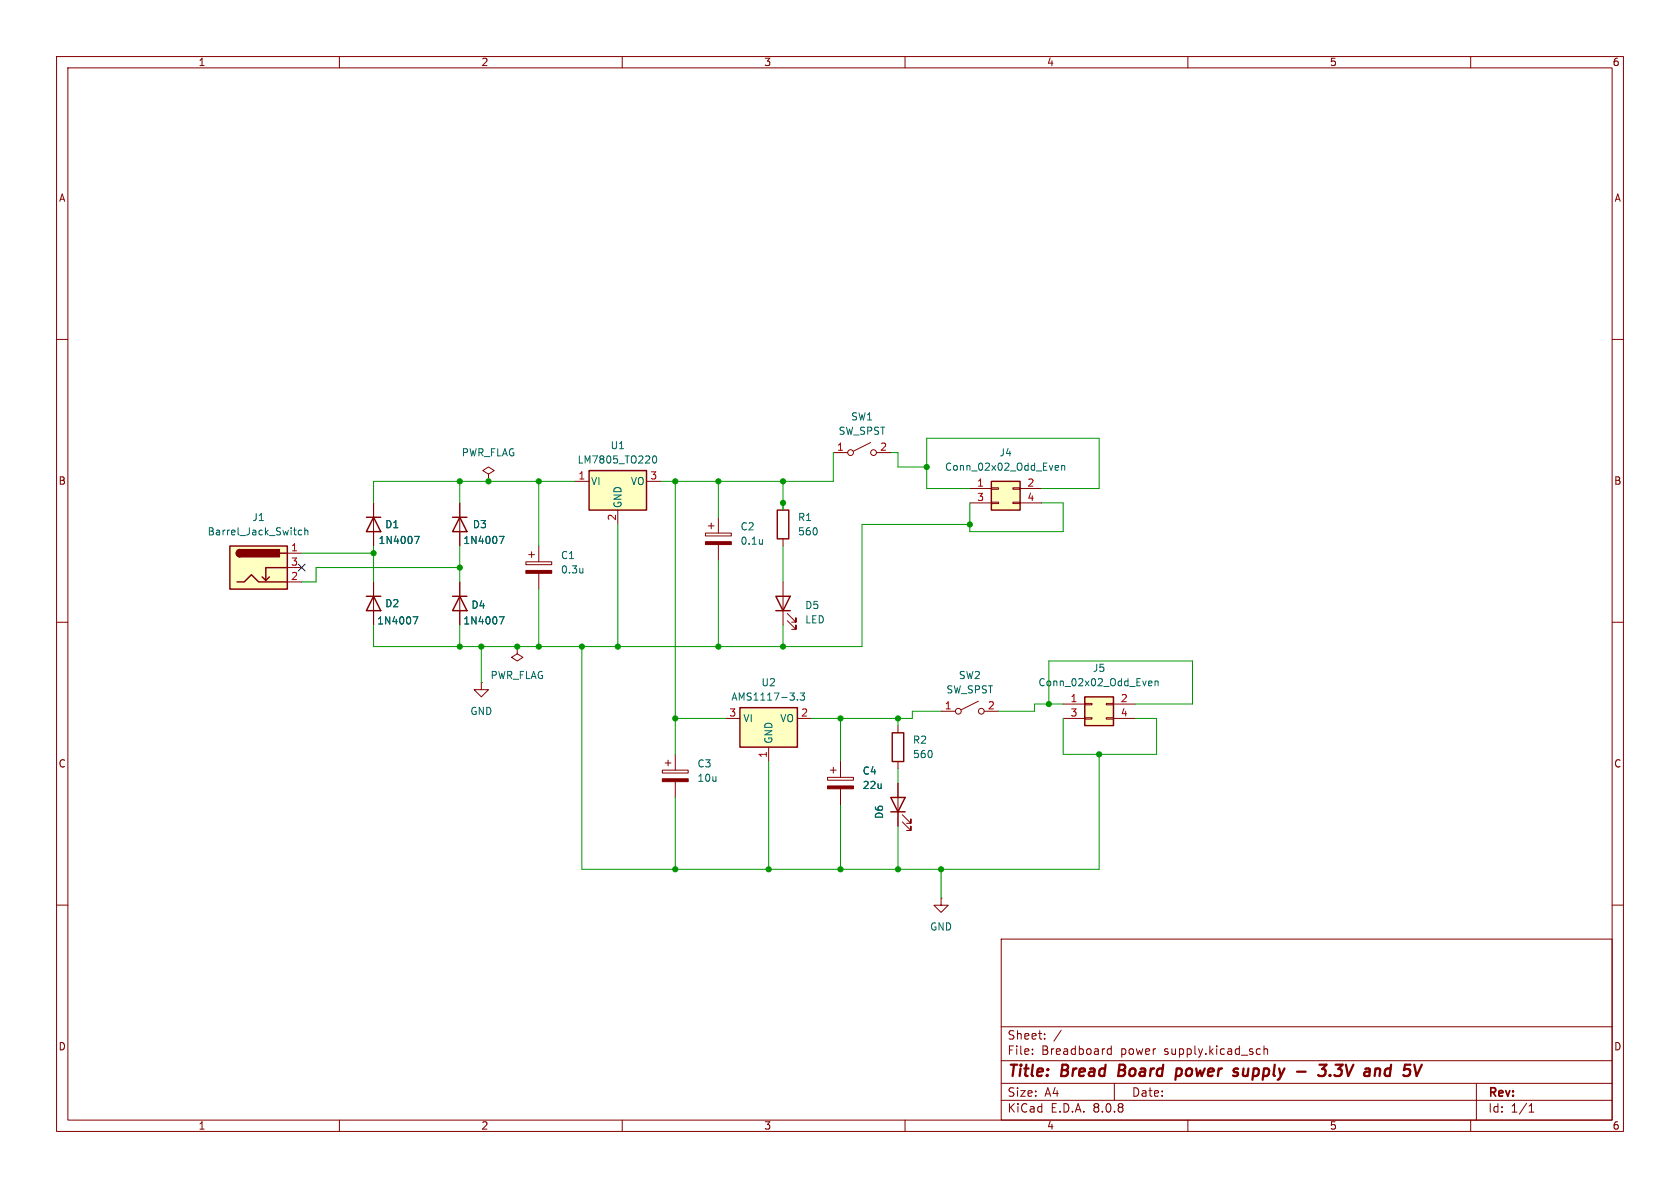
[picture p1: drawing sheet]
<svg xmlns="http://www.w3.org/2000/svg" width="297mm" height="210mm" viewBox="0 0 297 210" stroke-linecap="round" stroke-linejoin="round" font-family="sans-serif">
<g fill="none" stroke="#840000" stroke-width=".18">
<path d="M10 10h277v190h-277zM12 12h273v186h-273zM60 10v2M110 10v2M160 10v2M210 10v2M260 10v2M10 60h2M285 60h2M10 110h2M285 110h2M10 160h2"/>
<path d="M177 166h108v32h-108zM285 160h2M60 198v2M110 198v2M160 198v2M177 194.5h108M177 191.5h108M177 187.5h108M177 181.5h108M182.5 186.3v.1M182.5 185.5v.1M184.7 183.6v.1"/>
<path d="M184.7 182.8v.1M187.6 182.1l-1.3 2M196.5 184.9v1.5M196.5 185.5l-.5-.1-.3 .3v.4l.2 .2h.6M197 191.5v3M210 198v2M222.4 185.4l.4 .1M222.8 186.3l-.4 .1M223.5 185.5l.2-.1 .3 .1 .1 .9M223.5 184.9v1.5M260 198v2M261 191.5v6.5"/>
<path d="M270.3 196.6h.9M270.3 195.5l.4-.4v1.5"/>
</g>
<g fill="none" stroke="#840000" stroke-width=".4">
<path d="M197.9 188.2l-.2 2h.7M207.9 190.1l.2 .1 .5-.1M208 189l.2-.1 .6 .1M208 188.9l-.2 2M219.8 188.9v1.2M229.3 189.4h1.5M233.3 188.2h1.2l-.8 .8M235.1 190l.1 .1-.1 .1M235.1 190l-.1 .1 .1 .1M235.1 190v.2M235.9 190l.3 .2h.5M236.1 188.2h1.3"/>
<path d="M245.3 188.9l-.5 .4v.5l.1 .3 .6 .1"/>
</g>
<path d="M40.6 96.5h10.2v7.6h-10.2z" fill="#ffffc2"/>
<g fill="none" stroke="#840000" stroke-width=".25">
<path d="M40.6 96.5h10.2v7.6h-10.2zM42.4 97.2a.64 .64 0 0 0-.6 .6 .64 .64 0 0 0 .6 .6M49.5 97.8h1.3M64.8 91.4h2.5M66 91.4l1.3 2.6h-2.5zM80 91.4h2.5M81.3 91.4l1.2 2.6h-2.5zM41.9 102.9h1.3l1.2-1.3 1.3 1.3h5.1M47.6 102l-.6 .6M50.8 100.3h-3.8v2.3l-.6-.6M64.8 105.4h2.5M66 105.4l1.3 2.6h-2.5z"/>
<path d="M80 105.4h2.5M81.3 105.4l1.2 2.6h-2.5zM157.7 129.5h2.1v5.1h-2.1zM157.5 141h2.5l-1.3 2.5zM157.5 143.5h2.5"/>
</g>
<g fill="#840000" stroke="#840000" stroke-width=".25">
<path d="M42 97.3l.4-.1v1.2a.63 .63 0 0 1-.6-.4 .63 .63 0 0 1 .2-.7z"/>
<path d="M42.4 97.2h7v1.2h-7z"/>
</g>
<g fill="none" stroke="#840000" stroke-width=".18">
<path d="M153.9 78.2l-3 1.6M50.8 97.8h2.5M66 88.9v7.6M81.3 88.9v7.6M86.4 83.8l1-.6-1-.6-1.1 .6 1.1 .6v1.3M86.4 85.1h.1M93 99.3h4.5v.5h-4.5zM93.5 98h1M94 97.5v1.1M95.2 96.5v2.8M147.3 80h2.6M154.9 80h2.6"/>
<path d="M50.8 102.9h2.5M50.8 100.3h2.5M66 102.9v7.6M81.3 102.9v7.6M91.4 114.3v1.3l1.1 .6-1.1 .6-1-.6 1-.6M91.4 114.3h.1M95.2 101.3v2.8M85.1 120.7v1.2h1.3l-1.3 1.3-1.3-1.3h1.3M85.1 120.7h.1M146.3 137.4h4.6v.5h-4.6zM146.8 136.1h1M147.3 135.6v1.1"/>
<path d="M148.6 134.6v2.8M148.6 139.4v2.8M158.7 128.3v1.2M158.7 134.6v1.3M158.7 138.4v7.7M166.4 125.7h2.5M173 124l-3.1 1.5M174 125.7h2.5M159.5 145.3l1.5 1.5v-.7v.7h-.7M159.5 144l1.5 1.5v-.7v.7h-.7M166.4 158.8v1.2h1.2l-1.2 1.3-1.3-1.3h1.3M166.4 158.8h.1"/>
<circle cx="150.4" cy="80" r=".51"/>
<circle cx="154.4" cy="80" r=".51"/>
<circle cx="169.4" cy="125.7" r=".51"/>
<circle cx="173.5" cy="125.7" r=".51"/>
</g>
<path d="M53.3 93.8l-.3-.1-.3 .3 .2 .5h.4M53.9 93.8l.2-.1 .3 .1v.8M53.9 93.3v1.3M73.3 94.8h.8l-.5 1.3M88.3 94.8h.8l-.5 1.3M73 109h.9l-.6 1.3M88.3 109h.8l-.5 1.3M103 100.4v.9M103 101.2h.1" fill="none" stroke="#006464" stroke-width=".18"/>
<g fill="#840000" stroke="#840000" stroke-width=".18">
<path d="M93 100.8h4.5v.5h-4.5z"/>
<path d="M146.3 138.9h4.6v.5h-4.6z"/>
</g>
<path d="M191.8 123.2h5v5.1h-5z" fill="#ffffc2"/>
<g fill="none" stroke="#840000" stroke-width=".18">
<path d="M124.7 94.2h4.6v.5h-4.6zM125.2 93h1M125.7 92.5v1M127 91.4v2.8M127 96.3v2.8M188 124.5h3.8M188 127h3.8M191.8 126.9h1.2v.2h-1.2zM191.8 124.3h1.2v.3h-1.2zM195.6 126.9h1.2v.2h-1.2zM195.6 124.3h1.2v.3h-1.2zM196.8 124.5h3.9"/>
<path d="M196.8 127h3.9"/>
</g>
<path d="M191.8 123.2h5v5.1h-5z" fill="none" stroke="#840000" stroke-width=".25"/>
<path d="M134.8 95.4v.8M134.8 96.1l-.1 .1M203.2 120.4h.4l.1 .3-.7 .1M203.6 121.2h-.4M204.2 120.5l.2-.1h.3v.8M204.2 120.4v.8" fill="none" stroke="#006464" stroke-width=".18"/>
<path d="M124.7 95.8h4.6v.5h-4.6z" fill="#840000" stroke="#840000" stroke-width=".18"/>
<path d="M175.3 85.1h5v5.1h-5z" fill="#ffffc2"/>
<path d="M171.4 86.4h3.9M171.4 88.9h3.9M175.3 88.8h1.2v.2h-1.2zM175.3 86.2h1.2v.3h-1.2zM179.1 88.8h1.2v.2h-1.2zM179.1 86.2h1.2v.3h-1.2zM180.3 86.4h3.8M180.3 88.9h3.8" fill="none" stroke="#840000" stroke-width=".18"/>
<path d="M175.3 85.1h5v5.1h-5z" fill="none" stroke="#840000" stroke-width=".25"/>
<path d="M186.7 82.3h.4v.3l-.6 .1M187.1 83.1h-.4M187.7 82.4l.2-.1h.3v.8M187.7 82.3v.8" fill="none" stroke="#006464" stroke-width=".18"/>
<path d="M130.8 125.1h10.2v7h-10.2z" fill="#ffffc2"/>
<path d="M130.8 125.1h10.2v7h-10.2z" fill="none" stroke="#840000" stroke-width=".25"/>
<path d="M128.3 127h2.5M135.9 132.1v2.5M141 127h2.5" fill="none" stroke="#840000" stroke-width=".18"/>
<path d="M141 123.6v.2M141.5 122.5h.7l-.4 .5 .4 .1v.5l-.2 .2-.5-.2" fill="none" stroke="#006464" stroke-width=".18"/>
<path d="M104.1 83.2h10.2v7h-10.2z" fill="#ffffc2"/>
<path d="M104.1 83.2h10.2v7h-10.2zM137.4 90.2h2v5.1h-2zM137.2 105.4h2.5l-1.3 2.6zM137.2 108h2.5" fill="none" stroke="#840000" stroke-width=".25"/>
<g fill="none" stroke="#840000" stroke-width=".18">
<path d="M66 88.9v2.5M66 94v2.5M81.3 88.9v2.5M81.3 94v2.5M101.6 85.1h2.5M109.2 90.2v2.5M114.3 85.1h2.5M138.4 88.9v1.3M138.4 95.3v1.2M66 102.9v2.5M66 108v2.5M81.3 102.9v2.5"/>
<path d="M81.3 108v2.5M138.4 102.9v7.6M139.2 109.7l1.5 1.6v-.8v.8h-.7M139.2 108.5l1.5 1.5v-.8v.8h-.7M117.1 136.1h4.6v.6h-4.6zM117.6 134.9h1M118.1 134.4v1M119.4 133.4v2.7M119.4 138.2v2.8M148.6 134.6v2.8M148.6 139.4v2.8M158.7 138.4v2.6"/>
<path d="M158.7 143.5v2.6"/>
</g>
<path d="M73.3 94.8h.8l-.5 1.3M88.3 94.8h.8l-.5 1.3M115.5 80.7l.2-.1a.68 .68 0 0 1 .4 .6 .68 .68 0 0 1-.4 .7 .84 .84 0 0 1-.2-1.2zM73 109h.9l-.6 1.3M88.3 109h.8l-.5 1.3" fill="none" stroke="#006464" stroke-width=".18"/>
<path d="M117.1 137.7h4.6v.5h-4.6z" fill="#840000" stroke="#840000" stroke-width=".18"/>
<g fill="none" stroke="#009600" stroke-width=".18">
<path d="M53.3 97.8h12.7M66 96.5v6.4M81.3 85.1v3.8M81.3 96.5v6.4M95.2 85.1v11.4M101.6 85.1h-35.6v3.8M109.2 92.7v21.6M119.4 85.1v48.3M127 85.1v6.3M127 99.1v15.2M138.4 85.1v5.1M138.4 96.5v6.4"/>
<path d="M147.3 80v5.1h-30.5M157.5 80h1.2v2.6h5.1M171.4 92.7h-19v21.6h-86.4v-3.8M171.4 86.4h-7.6v-8.9h30.5v8.9h-10.2M171.4 88.9v5.1h16.6v-5.1h-3.9M81.3 100.3h-25.4v2.6h-2.6M81.3 110.5v3.8M85.1 114.3v6.4M95.2 104.1v10.2M102.9 114.3v39.4h91.4v-20.3M138.4 110.5v3.8M119.4 127h8.9"/>
<path d="M135.9 134.6v19.1M148.6 127v7.6M158.7 127v1.3M158.7 135.9v2.5M166.4 125.7h-5.1v1.3h-17.8M185.4 124.5v-7.7h25.4v7.7h-10.1M188 127v6.4h16.5v-6.4h-3.8M188 124.5h-5.1v1.2h-6.4M119.4 141v12.7M148.6 142.2v11.5M158.7 146.1v7.6M166.4 153.7v5.1"/>
</g>
<path d="M52.7 99.7l1.2 1.2M53.9 99.7l-1.2 1.2" fill="none" stroke="#000084" stroke-width=".18"/>
<g fill="#009600" stroke="#009600" stroke-width=".18">
<circle cx="85.1" cy="114.3" r=".46"/>
<circle cx="81.3" cy="114.3" r=".46"/>
<circle cx="86.4" cy="85.1" r=".46"/>
<circle cx="81.3" cy="85.1" r=".46"/>
<circle cx="66" cy="97.8" r=".46"/>
<circle cx="91.4" cy="114.3" r=".46"/>
<circle cx="95.2" cy="114.3" r=".46"/>
<circle cx="95.2" cy="85.1" r=".46"/>
<circle cx="81.3" cy="100.3" r=".46"/>
<circle cx="148.6" cy="153.7" r=".46"/>
<circle cx="119.4" cy="153.7" r=".46"/>
<circle cx="135.9" cy="153.7" r=".46"/>
<circle cx="158.7" cy="127" r=".46"/>
<circle cx="148.6" cy="127" r=".46"/>
<circle cx="119.4" cy="127" r=".46"/>
<circle cx="138.4" cy="114.3" r=".46"/>
<circle cx="194.3" cy="133.4" r=".46"/>
<circle cx="166.4" cy="153.7" r=".46"/>
<circle cx="158.7" cy="153.7" r=".46"/>
<circle cx="185.4" cy="124.5" r=".46"/>
<circle cx="163.8" cy="82.6" r=".46"/>
<circle cx="171.4" cy="92.7" r=".46"/>
<circle cx="109.2" cy="114.3" r=".46"/>
<circle cx="102.9" cy="114.3" r=".46"/>
<circle cx="127" cy="114.3" r=".46"/>
<circle cx="138.4" cy="88.9" r=".46"/>
<circle cx="127" cy="85.1" r=".46"/>
<circle cx="138.4" cy="85.1" r=".46"/>
<circle cx="119.4" cy="85.1" r=".46"/>
</g>
<g font-size="2.8" fill="#840000">
<text x="178" y="190.9">Title:</text>
<text x="187.7" y="190.9">Bread</text>
<text x="198.6" y="190.9">Board</text>
<text x="209.5" y="190.9">power</text>
<text x="220.5" y="190.9">supply</text>
<text x="232.5" y="190.9">-</text>
<text x="237.3" y="190.9">3.3V</text>
<text x="246.1" y="190.9">and</text>
</g>
<g font-size="2.1" fill="#840000">
<text x="178" y="184">Sheet:</text>
<text x="178" y="186.7">File:</text>
<text x="184.1" y="186.7">Breadboard</text>
<text x="198.2" y="186.7">power</text>
<text x="206" y="186.7">supply.kicad_sch</text>
<text x="178" y="196.9">KiCad</text>
<text x="178" y="194.1">Size:</text>
<text x="184.7" y="194.1">A4</text>
<text x="185.7" y="196.9">E.D.A.</text>
<text x="193.3" y="196.9">8.0.8</text>
<text x="200" y="194.1">Date:</text>
<text x="263" y="194.3">Rev:</text>
<text x="263" y="196.9">Id:</text>
<text x="267.1" y="196.9">1/1</text>
</g>
<g font-size="1.8" fill="#840000">
<text x="35" y="11.9">1</text>
<text x="85" y="11.9">2</text>
<text x="135" y="11.9">3</text>
<text x="185" y="11.9">4</text>
<text x="235" y="11.9">5</text>
<text x="285" y="11.9">6</text>
<text x="10.3" y="35.9">A</text>
<text x="285.3" y="35.9">A</text>
<text x="10.3" y="85.9">B</text>
<text x="285.3" y="85.9">B</text>
<text x="10.3" y="135.9">C</text>
<text x="285.3" y="135.9">C</text>
<text x="10.3" y="185.9">D</text>
<text x="285.3" y="185.9">D</text>
<text x="35" y="199.9">1</text>
<text x="85" y="199.9">2</text>
<text x="135" y="199.9">3</text>
<text x="185" y="199.9">4</text>
<text x="235" y="199.9">5</text>
<text x="285" y="199.9">6</text>
</g>
<g font-size="1.8" fill="#006464">
<text x="148.2" y="77.1">SW_SPST</text>
<text x="150.4" y="74.5">SW1</text>
<text x="81.5" y="80.9">PWR_FLAG</text>
<text x="102" y="82.1">LM7805_TO220</text>
<text x="107.8" y="79.6">U1</text>
<text x="167" y="83.4">Conn_02x02_Odd_Even</text>
<text x="176.6" y="80.9">J4</text>
<text x="104.4" y="86">VI</text>
<text x="110.1" y="89.9" transform="rotate(-90 110.1 89.9)">GND</text>
<text x="111.4" y="86">VO</text>
<text x="36.6" y="94.8">Barrel_Jack_Switch</text>
<text x="44.5" y="92.3">J1</text>
<text x="68" y="93.6">D1</text>
<text x="83.5" y="93.6">D3</text>
<text x="130.8" y="94">C2</text>
<text x="141" y="92.3">R1</text>
<text x="141" y="94.8">560</text>
<text x="66.8" y="96.4">1N4007</text>
<text x="81.8" y="96.4">1N4007</text>
<text x="99.1" y="99">C1</text>
<text x="99.1" y="101.6">0.3u</text>
<text x="130.8" y="96.5">0.1u</text>
<text x="68" y="107.5">D2</text>
<text x="83.2" y="107.8">D4</text>
<text x="142.2" y="107.9">D5</text>
<text x="66.6" y="110.6">1N4007</text>
<text x="81.8" y="110.6">1N4007</text>
<text x="142.2" y="110.4">LED</text>
<text x="193.1" y="119">J5</text>
<text x="86.6" y="120.2">PWR_FLAG</text>
<text x="129.2" y="124.1">AMS1117-3.3</text>
<text x="134.5" y="121.5">U2</text>
<text x="167.2" y="122.8">SW_SPST</text>
<text x="169.4" y="120.2">SW2</text>
<text x="183.5" y="121.5">Conn_02x02_Odd_Even</text>
<text x="83.1" y="126.6">GND</text>
<text x="131.3" y="127.9">VI</text>
<text x="136.8" y="131.6" transform="rotate(-90 136.8 131.6)">GND</text>
<text x="137.8" y="127.9">VO</text>
<text x="161.3" y="131.7">R2</text>
<text x="123.2" y="135.9">C3</text>
<text x="152.4" y="137.1">C4</text>
<text x="161.3" y="134.2">560</text>
<text x="123.2" y="138.4">10u</text>
<text x="152.4" y="139.7">22u</text>
<text x="156.3" y="144.9" transform="rotate(-90 156.3 144.9)">D6</text>
<text x="164.3" y="164.7">GND</text>
</g>
<g font-size="1.8" fill="#a90000">
<text x="147.9" y="79.8">1</text>
<text x="155.5" y="79.8">2</text>
<text x="102.2" y="84.8">1</text>
<text x="114.9" y="84.8">3</text>
<text x="172.6" y="86.1">1</text>
<text x="172.6" y="88.6">3</text>
<text x="181.5" y="86.1">2</text>
<text x="181.5" y="88.6">4</text>
<text x="109" y="92.1" transform="rotate(-90 109 92.1)">2</text>
<text x="51.4" y="97.5">1</text>
<text x="51.4" y="100.1">3</text>
<text x="51.4" y="102.6">2</text>
<text x="166.9" y="125.5">1</text>
<text x="174.6" y="125.5">2</text>
<text x="189.2" y="124.2">1</text>
<text x="198" y="124.2">2</text>
<text x="128.8" y="126.7">3</text>
<text x="141.5" y="126.7">2</text>
<text x="189.2" y="126.7">3</text>
<text x="198" y="126.7">4</text>
<text x="135.6" y="134.1" transform="rotate(-90 135.6 134.1)">1</text>
</g>
</svg>
